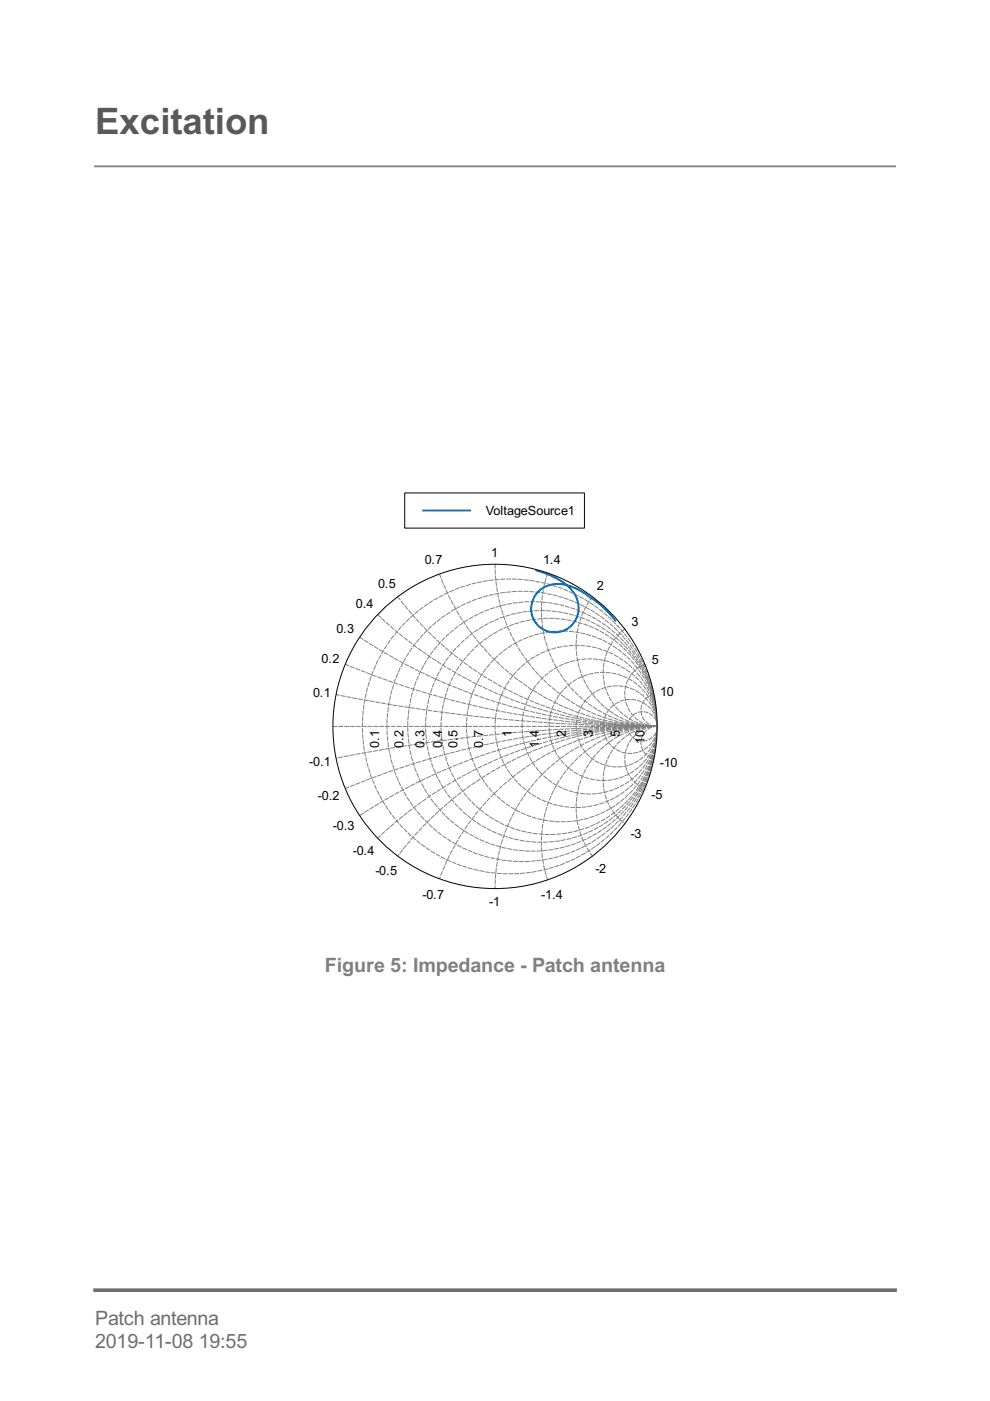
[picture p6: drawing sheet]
<svg xmlns="http://www.w3.org/2000/svg" width="210mm" height="297mm" viewBox="0 0 210 297" stroke-linecap="round" stroke-linejoin="round" font-family="sans-serif">
<path d="M20.2 35.3h169.6" fill="none" stroke="#808080" stroke-width=".38"/>
<path d="M20.2 95h169.6v107.1h-169.6z" fill="#fff" stroke="#fff" stroke-width=".21"/>
<circle cx="105" cy="154" r="34.4" fill="#fff"/>
<g fill="none" stroke="#808080" stroke-width=".21" stroke-dasharray=".8 .4">
<path d="M105 119.6a34.4 34.4 0 0 0 34.3 34.4M76.3 135.1a114.1 114.1 0 0 0 63 18.9M80.1 130.3a85.7 85.7 0 0 0 59.2 23.7M84.3 126.5a68.7 68.7 0 0 0 55 27.5M93.2 121.7a49.1 49.1 0 0 0 46.1 32.3M116.1 121.5a24.6 24.6 0 0 0 23.2 32.5M125.6 126.5a17.2 17.2 0 0 0-1.6 18 17.2 17.2 0 0 0 15.3 9.5M132.5 133.4a11.5 11.5 0 0 0-4 12.8 11.5 11.5 0 0 0 10.8 7.8M70.6 154h68.7M71.3 147.2l-.1 .1a345.4 345.4 0 0 0 68.1 6.7M73.2 140.8a171.4 171.4 0 0 0 66.1 13.2M136.7 140.8a6.9 6.9 0 0 0-4.1 7.7 6.9 6.9 0 0 0 6.7 5.5"/>
<path d="M138.7 147.2a3.4 3.4 0 0 0-2.8 3.7 3.4 3.4 0 0 0 3.4 3.1M139.3 154a3.1 3.1 0 0 0-4.4-2.8 3.1 3.1 0 0 0-.6 5.3 3.1 3.1 0 0 0 5-1.8v-.7M139.3 154h.1M139.3 154a345.4 345.4 0 0 0-68.2 6.8M139.3 154a171.4 171.4 0 0 0-66.1 13.2M139.3 154a114.1 114.1 0 0 0-63 18.9M139.3 154a85.7 85.7 0 0 0-59.2 23.7M139.3 154a68.7 68.7 0 0 0-55 27.5M139.3 154a49.1 49.1 0 0 0-46.1 32.3M139.3 154a34.4 34.4 0 0 0-34.3 34.4M139.3 154a24.6 24.6 0 0 0-23.2 32.5M139.3 154a17.2 17.2 0 0 0-15.3 9.5 17.2 17.2 0 0 0 1.6 18"/>
<path d="M139.3 154a11.5 11.5 0 0 0-10.8 7.9 11.5 11.5 0 0 0 4 12.7M139.3 154a6.9 6.9 0 0 0-6.7 5.5 6.9 6.9 0 0 0 4.1 7.7M139.3 154a3.4 3.4 0 0 0-3.4 3.1 3.4 3.4 0 0 0 2.8 3.7"/>
<circle cx="108.1" cy="154" r="31.3"/>
<circle cx="110.7" cy="154" r="28.7"/>
<circle cx="112.9" cy="154" r="26.4"/>
<circle cx="114.8" cy="154" r="24.6"/>
<circle cx="116.4" cy="154" r="22.9"/>
<circle cx="119.1" cy="154" r="20.2"/>
<circle cx="122.2" cy="154" r="17.2"/>
<circle cx="125" cy="154" r="14.3"/>
<circle cx="127.9" cy="154" r="11.5"/>
<circle cx="130.7" cy="154" r="8.6"/>
<circle cx="133.6" cy="154" r="5.7"/>
</g>
<path d="M113.7 120.9l3.6 1.4 2.7 1.6 1 1 .8 1 .5 1 .3 1.2a5.3 5.3 0 0 1-.4 3 5 5 0 0 1-5.8 2.8 5 5 0 0 1-3.8-5.1 5.2 5.2 0 0 1 1.7-3.6 7.2 7.2 0 0 1 8-.3l1.6 .9 3.1 2.2 1.9 1.7 1.6 1.9" fill="none" stroke="#0070c0" stroke-width=".41"/>
<path d="M70.6 154a34.4 34.4 0 0 1 68.7 0 34.4 34.4 0 0 1-68.7 0zM66.4 115.5h77.1v77h-77.1z" fill-rule="evenodd" fill="#fff"/>
<circle cx="105" cy="154" r="34.4" fill="none" stroke="#000" stroke-width=".21"/>
<path d="M85.8 104.5h38.1v7.5h-38.1z" fill="#fff" stroke="#000" stroke-width=".21"/>
<path d="M89.7 108.2h10" fill="none" stroke="#0070c0" stroke-width=".41"/>
<path d="M20.2 273.5h169.6" fill="none" stroke="#6e6e6e" stroke-width=".76"/>
<text font-size="7.7" fill="#595959" x="20.2" y="28.5">Excitation</text>
<text font-size="4.2" fill="#808080" x="68.9" y="206">Figure 5: Impedance - Patch antenna</text>
<g font-size="4.2" fill="#6e6e6e">
<text x="20.2" y="280.8">Patch antenna</text>
<text x="20.2" y="285.8">2019-11-08</text>
<text x="42.1" y="285.8">19:55</text>
</g>
<g font-size="2.7">
<text x="103" y="109.3">VoltageSource1</text>
<text x="90.1" y="119.7">0.7</text>
<text x="104.1" y="118.1">1</text>
<text x="115.1" y="119.5">1.4</text>
<text x="80.2" y="124.7">0.5</text>
<text x="126.5" y="125.1">2</text>
<text x="75.4" y="128.9">0.4</text>
<text x="71.3" y="134.3">0.3</text>
<text x="133.9" y="132.7">3</text>
<text x="68.2" y="140.7">0.2</text>
<text x="138.2" y="140.8">5</text>
<text x="66.4" y="147.8">0.1</text>
<text x="139.9" y="147.6">10</text>
<text x="80.4" y="158.6" transform="rotate(-90 80.4 158.6)">0.1</text>
<text x="85.6" y="158.6" transform="rotate(-90 85.6 158.6)">0.2</text>
<text x="90" y="158.6" transform="rotate(-90 90 158.6)">0.3</text>
<text x="93.8" y="158.6" transform="rotate(-90 93.8 158.6)">0.4</text>
<text x="97" y="158.6" transform="rotate(-90 97 158.6)">0.5</text>
<text x="102.4" y="158.6" transform="rotate(-90 102.4 158.6)">0.7</text>
<text x="108.5" y="156.3" transform="rotate(-90 108.5 156.3)">1</text>
<text x="114.2" y="158.6" transform="rotate(-90 114.2 158.6)">1.4</text>
<text x="119.9" y="156.3" transform="rotate(-90 119.9 156.3)">2</text>
<text x="125.7" y="156.3" transform="rotate(-90 125.7 156.3)">3</text>
<text x="131.4" y="156.3" transform="rotate(-90 131.4 156.3)">5</text>
<text x="136.6" y="157.7" transform="rotate(-90 136.6 157.7)">10</text>
<text x="65.6" y="162.4">-0.1</text>
<text x="139.9" y="162.6">-10</text>
<text x="67.4" y="169.6">-0.2</text>
<text x="138.1" y="169.5">-5</text>
<text x="70.6" y="176">-0.3</text>
<text x="133.7" y="177.6">-3</text>
<text x="74.8" y="181.4">-0.4</text>
<text x="79.6" y="185.6">-0.5</text>
<text x="126.2" y="185.2">-2</text>
<text x="89.6" y="190.6">-0.7</text>
<text x="103.7" y="192">-1</text>
<text x="114.8" y="190.7">-1.4</text>
</g>
</svg>
